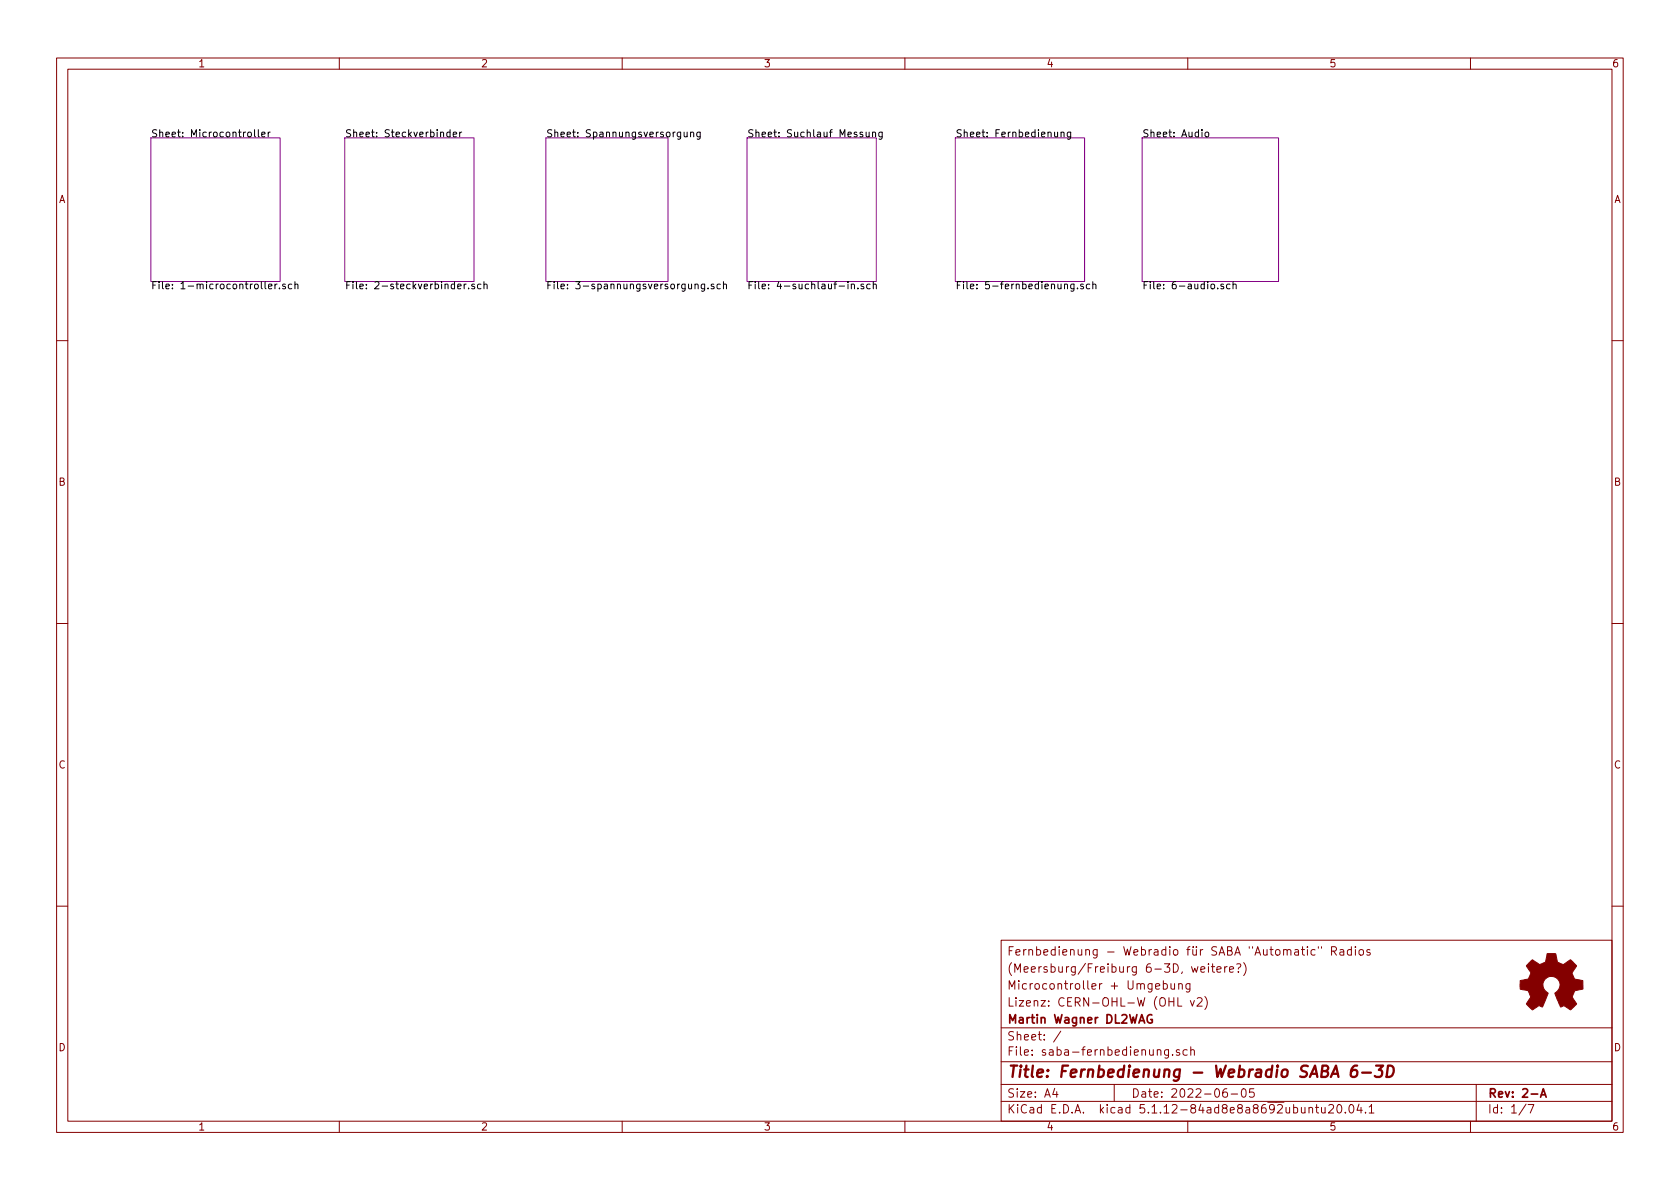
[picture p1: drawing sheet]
<svg xmlns="http://www.w3.org/2000/svg" width="297mm" height="210mm" viewBox="0 0 297 210" stroke-linecap="round" stroke-linejoin="round" font-family="sans-serif">
<g fill="none" stroke="#840000" stroke-width=".18">
<path d="M10 10.3h277v189.9h-277zM12 12.2h273v186.1h-273zM60 10.3v1.9M110 10.3v1.9M160 10.3v1.9M210 10.3v1.9M260 10.3v1.9M10 60.2h2M285 60.2h2M10 110.3h2M285 110.3h2M10 160.2h2"/>
<path d="M177 166.3h108v32h-108zM204.3 174.4l.8-.1-.1-.3-.5-.1-.2 .2 .1 .7h.6M205.7 174l.4-.1 .3 .3-.1 .6-.2 .1-.4-.1M205.7 173.4v1.5M207 173.9v.8a.37 .37 0 0 0 .7 .1M207.7 173.9v1M208.3 176.4v1.5h.7M208.4 174.1l.1-.1a.37 .37 0 0 1 .5 .1v.8M208.4 173.9v1M210.4 173.9v1.3l-.3 .2h-.3M210.4 174l-.4-.1-.3 .3 .1 .6 .2 .1 .4-.1M210.5 176.9l.3 1 .4-1"/>
<path d="M211.7 176.6l.2-.2h.3l.3 .2v.3l-.9 1h.9M212.3 171.4l.7-.1v-.3l-.5-.1-.2 .2 .1 .8h.6M213 176.2a1.71 1.71 0 0 1 0 2.3M213.7 170.4v.2M213.7 170.9v1M214.2 170.9h.6M214.4 170.4v1.3l.4 .2M215.2 171.4l.7-.1-.1-.3-.4-.1-.2 .2v.8h.6M216.5 170.9v1M217 170.9l-.3 .1-.2 .2M217.4 171.4l.7-.1-.1-.3-.4-.1-.2 .2v.8h.6M218.7 170.5l.5-.1a.38 .38 0 0 1 .2 .4 .38 .38 0 0 1-.4 .3l-.1 .3"/>
<path d="M218.9 171.8v.1M219.9 170.2a1.71 1.71 0 0 1 0 2.3M231.2 167.4v.2M231.2 167.9v1M232.5 168l-.4-.1-.3 .3 .1 .6 .2 .1 .4-.1M233.1 167.4v.3M233.7 167.4v.3M235.4 168.2l.7-.1 .2-.2-.1-.3-.2-.2h-.6v1.5M235.8 168.2l.5 .7M236.9 168h.6l.1 .9M237.6 168.3h-.5l-.2 .2v.3l.2 .1 .5-.1M238.9 168l-.4-.1-.3 .3 .1 .6 .2 .1 .4-.1"/>
<path d="M238.9 167.4v1.5M239.6 167.4v.2M239.6 167.9v1M240.4 168l.2-.1 .4 .1v.8l-.2 .1-.4-.1zM242.2 168l-.3-.1-.2 .2v.2l.5 .2v.3h-.5M285 160.2h2M60 198.3v1.9M110 198.3v1.9M160 198.3v1.9M177 194.8h108M177 191.8h108M177 187.8h108"/>
<path d="M177 181.8h108M186.5 192.5l-.4 1h1M186.8 193v1M187.6 182.3l-1.3 2M197 191.8v3M206.6 185.6v1.4l-.3 .1-.3-.1M206.6 185.7l-.4-.1-.3 .3 .1 .6 .2 .1 .4-.1M207.3 186.5v.1M208.5 185.7l-.3-.1-.2 .2 .1 .2 .4 .2v.3h-.5M209.9 185.7l-.4-.1-.3 .3v.6l.3 .1 .4-.1M210 198.3v1.9M210.5 185.7l.2-.1 .4 .1 .1 .9"/>
<path d="M210.5 185.1v1.5M216.9 192.5a.62 .62 0 0 0-.7 .7l.1 .7 .2 .1 .5-.1v-.5l-.1-.2-.4-.1-.3 .3M217.7 193.5h1.1M219.6 192.7l.4-.2a.94 .94 0 0 1 0 1.5 .82 .82 0 0 1-.4-1.3zM221.7 192.5h-.7l-.1 .7 .2-.1 .5 .1 .2 .2-.1 .5-.2 .1-.6-.1M231.4 196l.2-.2 .4 .1 .1 .9M231.4 195.8v1M232.6 195.8h.5M232.8 195.3v1.3l.3 .2M233.7 195.8v.8a.37 .37 0 0 0 .6 .1M234.3 195.8v1M234.9 195.5l.3-.2h.3l.2 .2 .1 .3-.1 .2-.8 .8h.9"/>
<path d="M236.5 195.5l.2-.2a.8 .8 0 0 1 .6 .8 .8 .8 0 0 1-.6 .7l-.2-.1-.1-.4zM237.9 196.7v.1M238.7 195.5l.2-.2a.8 .8 0 0 1 .5 .8 .8 .8 0 0 1-.5 .7l-.2-.1-.2-.4zM240.3 195.2l-.4 1.1h1M240.6 195.8v1M241.4 196.7v.1M242.1 195.8l.4-.5v1.5M242.1 196.8h.8M260 198.3v1.9M261 191.8v6.5M269.8 195.2l-1.2 2M270.2 195.3h1l-.6 1.5"/>
</g>
<path d="M203.7 179.5a.73 .73 0 0 0-.9 .5 .73 .73 0 0 0 .5 .9l.4-.1v-.5h-.2M272.4 194l.5-1.5 .5 1.5M272.5 193.6h.7" fill="none" stroke="#840000" stroke-width=".3"/>
<path d="M240 188.4a.93 .93 0 0 0-1.1 .9l-.1 .8 .2 .2a.66 .66 0 0 0 1-.2v-.5l-.3-.4a.69 .69 0 0 0-.8 .4M240.8 189.7h1.6M243.3 188.4h1.3l-.8 .8a.48 .48 0 0 1 .6 .4l-.1 .5-.2 .2-.8 .1-.2-.1M245.4 188.4h.5a.95 .95 0 0 1 .4 1.6 .9 .9 0 0 1-1.1 .4z" fill="none" stroke="#840000" stroke-width=".41"/>
<path d="M26.7 24.4h22.8v25.4h-22.8zM61 24.4h22.8v25.4h-22.8zM96.5 24.4h21.6v25.4h-21.6zM132.1 24.4h22.8v25.4h-22.8zM168.9 24.4h22.9v25.4h-22.9zM201.9 24.4h24.2v25.4h-24.2z" fill="none" stroke="#840084" stroke-width=".18"/>
<g fill="none" stroke="#000" stroke-width=".18">
<path d="M45 22.9v1.1l.2 .2M45.7 22.9v1.1l.1 .2M46.3 23.8l.6-.1-.1-.3h-.3l-.2 .1v.6h.5M47.4 23.4v.8M47.8 23.4l-.4 .2M79.6 23.4h-.4l-.2 .2 .1 .5h.5M79.6 22.9v1.3M80.1 23.8l.6-.1v-.3h-.4l-.2 .1 .1 .6h.5M81.3 23.4v.8M81.6 23.4l-.3 .2M121 23.4v.7l.3 .1 .2-.1M121.5 23.4v.8"/>
<path d="M122.1 23.5l.2-.1h.3l.1 .8M122.1 23.4v.8M123.8 23.4l-.1 1.1-.2 .1h-.2M123.8 23.4h-.4l-.2 .2 .1 .5h.5M153.1 23.4l.1 .7 .3 .1 .2-.1M153.7 23.4v.8M154.3 23.5l.2-.1h.3v.8M154.3 23.4v.8M156 23.4v1l-.3 .2h-.3M156 23.4h-.4l-.2 .2 .1 .5h.5M186.5 23.4v.7l.3 .1 .2-.1M187 23.4v.8"/>
<path d="M187.6 23.5l.2-.1h.3v.8M187.6 23.4v.8M189.3 23.4v1l-.2 .2h-.4M189.3 23.4h-.4l-.2 .2 .1 .5h.5M213.2 23.4h.3l.2 .1-.1 .6-.3 .1-.2-.2zM47.5 50.6l.6-.1-.1-.2-.3-.1-.2 .2v.6h.5M48.6 50.2v.9M49 50.2l-.4 .3M49.4 50.9v.2M50.4 50.3l-.3-.1-.1 .2v.2l.4 .1v.3h-.4M51.6 50.3l-.4-.1-.2 .3 .1 .5h.5M52.1 50.4l.2-.2 .3 .1 .1 .8"/>
<path d="M52.1 49.8v1.3M82.1 50.2v.9M82.4 50.2l-.3 .3M82.9 50.9v.2M83.9 50.3l-.3-.1-.2 .2 .1 .2 .4 .1v.3h-.5M85 50.3l-.3-.1-.3 .3 .2 .5h.4M85.6 50.4l.2-.2 .3 .1v.8M85.6 49.8v1.3M122.9 50.4l.2-.2 .3 .1v.8M124.6 50.2l-.1 1.2-.2 .1-.3-.1M124.6 50.3l-.4-.1-.2 .3 .1 .5h.5M125.2 50.9v.2"/>
<path d="M126.2 50.3l-.3-.1-.2 .2 .1 .2 .4 .1v.3h-.5M127.4 50.3l-.4-.1-.2 .3 .1 .5h.5M127.9 50.4l.2-.2 .3 .1v.8M127.9 49.8v1.3M149.9 49.8v.1M149.9 50.2v.9M150.5 50.4l.2-.2 .3 .1 .1 .8M150.5 50.2v.9M151.7 50.9v.2M152.7 50.3l-.3-.1-.2 .2 .1 .2 .4 .1v.3h-.5M153.8 50.3l-.3-.1-.3 .3 .2 .5h.4M154.4 50.4l.2-.2 .3 .1v.8"/>
<path d="M154.4 49.8v1.3M189.9 50.2l-.1 1.2-.1 .1-.3-.1M189.9 50.3l-.4-.1-.2 .3 .1 .5h.5M190.5 50.9v.2M191.5 50.3l-.3-.1-.1 .2v.2l.4 .1v.3h-.4M192.7 50.3l-.4-.1-.2 .3 .1 .5h.5M193.2 50.4l.2-.2 .3 .1 .1 .8M193.2 49.8v1.3M216.3 50.3l-.3-.1-.2 .2 .1 .2 .4 .1v.3h-.5M217.5 50.3l-.4-.1-.2 .3 .1 .5h.5M218 50.4l.2-.2 .3 .1 .1 .8M218 49.8v1.3"/>
</g>
<path d="M270.4 170.2l.6-.5 .8 .6a.62 .62 0 0 0 1 0l.2-.1a1.62 1.62 0 0 0 .5-1.3l.1-.3 1.5 .1 .1 .7a.74 .74 0 0 0 .7 1l.5 .2 1.3-.9 1 1.1-.4 .6a.75 .75 0 0 0-.1 1.2l.2 .5 1.5 .3v1.5l-1.4 .3-.1 .1a1.23 1.23 0 0 0-.3 1.2l.7 1-.1 .2-1 .9-.8-.6a.54 .54 0 0 0-.9 .1l-1.1-2.4a2.33 2.33 0 0 0 .9-1.9 1.54 1.54 0 0 0-2.5-.7 1.54 1.54 0 0 0 .4 2.5l-1 2.5a.69 .69 0 0 0-1.1 .1l-.7 .4-1-1.1 .8-1.2-.3-.5a.71 .71 0 0 0-.9-.7l-.7-.2v-1.5l.4-.1a1.11 1.11 0 0 0 1.3-.7 .72 .72 0 0 0-.2-1.2l-.4-.6z" fill="#840000" stroke="#840000" stroke-width=".18"/>
<text font-size="2.8" fill="#840000" x="178" y="190.5">Title: Fernbedienung - Webradio SABA 6-3D</text>
<g font-size="2.1" fill="#840000">
<text x="178" y="172">(Meersburg/Freiburg 6-3D, weitere?)</text>
<text x="178" y="169">Fernbedienung - Webradio für SABA &quot;Automatic&quot; Radios</text>
<text x="178" y="178">Lizenz: CERN-OHL-W (OHL v2)</text>
<text x="178" y="175">Microcontroller + Umgebung</text>
<text x="178" y="184">Sheet: /</text>
<text x="178" y="181">Martin Wagner DL2WAG</text>
<text x="178" y="186.7">File: saba-fernbedienung.sch</text>
<text x="178" y="196.9">KiCad E.D.A. kicad 5.1.12-84ad8e8a8692ubuntu20.04.1</text>
<text x="178" y="194.1">Size: A4</text>
<text x="200" y="194.1">Date: 2022-06-05</text>
<text x="263" y="194.1">Rev: 2-A</text>
<text x="263" y="196.9">Id: 1/7</text>
</g>
<g font-size="1.8" fill="#840000">
<text x="35" y="11.9">1</text>
<text x="85" y="11.9">2</text>
<text x="135" y="11.9">3</text>
<text x="185" y="11.9">4</text>
<text x="235" y="11.9">5</text>
<text x="285" y="11.9">6</text>
<text x="10.4" y="35.9">A</text>
<text x="285.4" y="35.9">A</text>
<text x="10.4" y="85.9">B</text>
<text x="285.4" y="85.9">B</text>
<text x="10.4" y="135.9">C</text>
<text x="285.4" y="135.9">C</text>
<text x="10.4" y="185.9">D</text>
<text x="285.4" y="185.9">D</text>
<text x="35" y="199.9">1</text>
<text x="85" y="199.9">2</text>
<text x="135" y="199.9">3</text>
<text x="185" y="199.9">4</text>
<text x="235" y="199.9">5</text>
<text x="285" y="199.9">6</text>
</g>
<g font-size="1.8">
<text x="26.7" y="24.3">Sheet: Microcontroller</text>
<text x="61" y="24.3">Sheet: Steckverbinder</text>
<text x="96.5" y="24.3">Sheet: Spannungsversorgung</text>
<text x="132.1" y="24.3">Sheet: Suchlauf Messung</text>
<text x="168.9" y="24.3">Sheet: Fernbedienung</text>
<text x="201.9" y="24.3">Sheet: Audio</text>
<text x="26.7" y="51.1">File: 1-microcontroller.sch</text>
<text x="61" y="51.1">File: 2-steckverbinder.sch</text>
<text x="96.5" y="51.1">File: 3-spannungsversorgung.sch</text>
<text x="132.1" y="51.1">File: 4-suchlauf-in.sch</text>
<text x="168.9" y="51.1">File: 5-fernbedienung.sch</text>
<text x="201.9" y="51.1">File: 6-audio.sch</text>
</g>
</svg>
